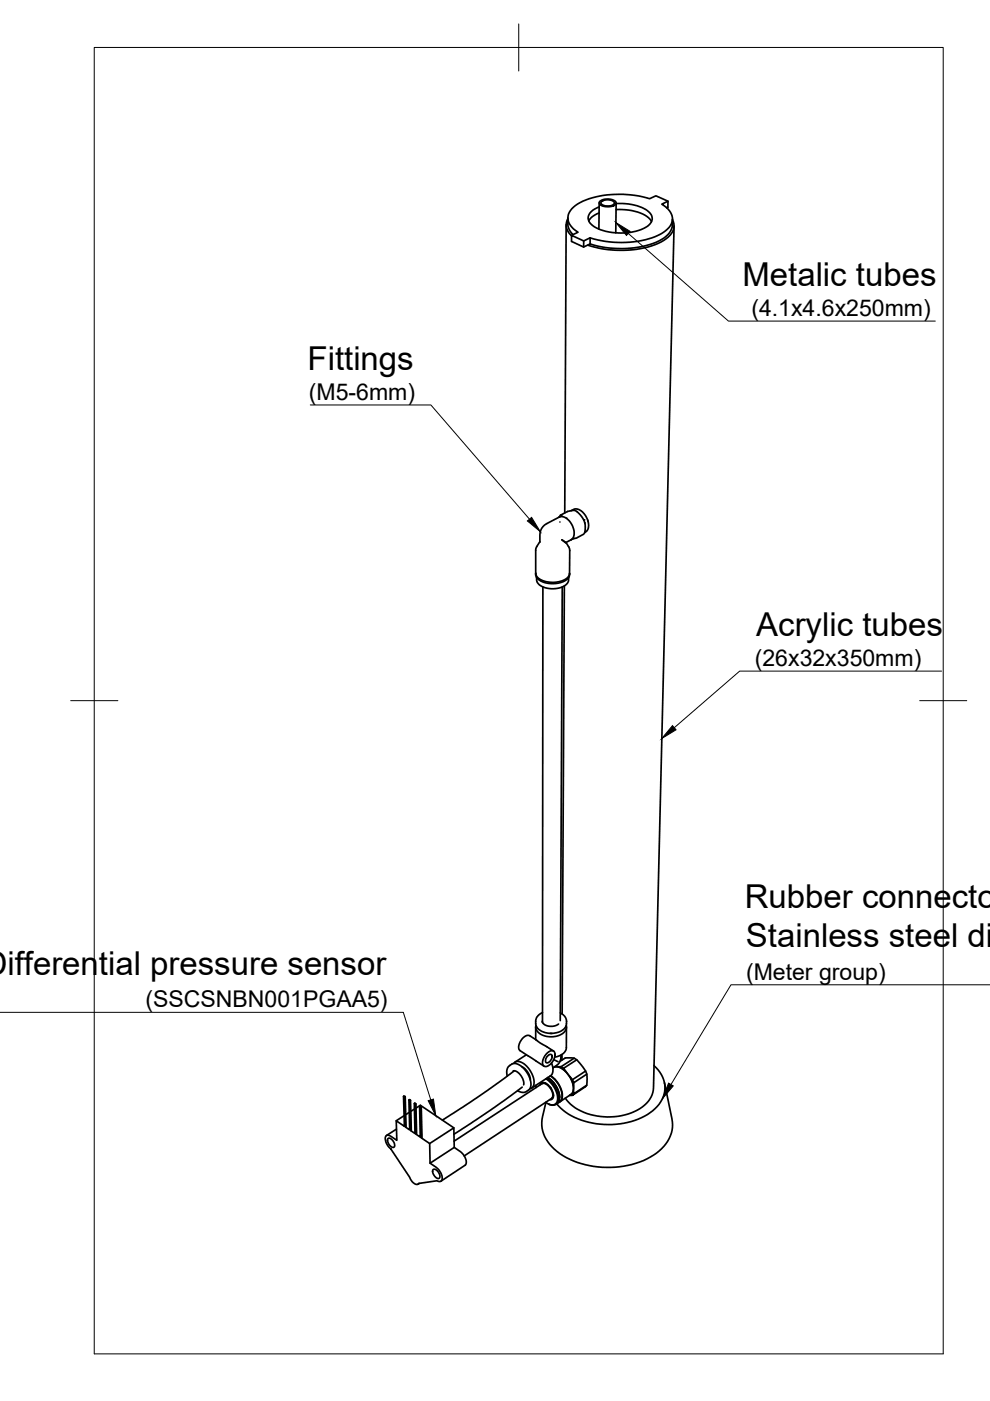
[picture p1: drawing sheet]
<svg xmlns="http://www.w3.org/2000/svg" width="210mm" height="297mm" viewBox="0 0 210 297" stroke-linecap="round" stroke-linejoin="round" font-family="sans-serif">
<!-- layer: Visible -->
<g fill="none" stroke="#000" stroke-width=".36">
<path d="M120 47.7l-.3 61.1M120.4 46.2a3.8 3.8 0 0 0 1.1 3.5M120.4 46.4a2.81 2.81 0 0 0 .8 3.6M125.1 51.7l-1.4 .7-2.5-1.2v-1.3l2.6 1.2-.1 1.3M125.1 50.4l-1.3 .7M127 45.2l-1.5 .8-.7 .8M127 43v5.6M127.2 42.7a2.79 2.79 0 0 1 3.4 .2 1.08 1.08 0 0 1-1.4 .9 1.99 1.99 0 0 1-2.2-.8zM127.5 42.8a2.13 2.13 0 0 1 2.8 .2 1.59 1.59 0 0 1-2.2 .6l-.6-.4zM130.6 44.4a10.1 10.1 0 0 1 7.1 2l.4 .6M130.6 43.1a10.2 10.2 0 0 1 7.1 1.9 1.77 1.77 0 0 1-.4 3 11.9 11.9 0 0 1-11.7-.2 1.83 1.83 0 0 1 .1-3.3l1.3-.6M130.6 43v6.4"/>
<path d="M141.4 44.1l.2-.2v-1.2l-2.5-1.2-1.4 .6a21.3 21.3 0 0 0-14.7 .9 3.6 3.6 0 0 0-2.5 4l.8 1.2 1.3 1-1.4 .7M141.6 42.7l-1.3 .6a3.4 3.4 0 0 1 2 4.2 7.8 7.8 0 0 1-5.5 3.3 22.6 22.6 0 0 1-11.7-.4v1.3M142.6 46.4a4.3 4.3 0 0 1-2.9 4.7 21.1 21.1 0 0 1-14.6 .6M142.6 46.6a3 3 0 0 1-1.4 4 18.1 18.1 0 0 1-11.6 2.4l-2.6-.4-2.4-.6M142.9 47.9l-4.3 182.8a6 6 0 0 1-4.1 5 13.4 13.4 0 0 1-13.5-1.6l-1.1-1.3M114.5 115a4.2 4.2 0 0 1 .6-3.4l.8-.6 2.8-1.5h.5l.8 .3 1.1 1.2 .5 1.2 .2 .8-.2 .8-.2 .4-1.4 .8M114.5 114.8l-.9 1.7v5.3l.3 .5 .7 .6 1.2 .4 1.1 .2 1.2-.1 1.3-.3 .8-.5 .5-.8 .1-5.2-.2-.6-.6-1M118.7 110.7h.1M119.9 115l-.8-.5 .8 .6M120.2 109.8h.1M121.1 108.3l.8-.4 .6 .1 1 .5 .7 .9 .5 1.1 .1 1.1-.3 .9-.5 .4M121.7 114.1l-.6 .3"/>
<path d="M121.8 108.2l-1.5 .2-1.5 .8-.2 .4 .5-.3M121.8 108.2h.1M121.8 108.2l1.2 .9 .7 1 .3 .8 .1 1.4-.1 .6-.3 .4-1.5 .8-.7 .1M124.6 110.3l.1 .3M113.6 121.6l.1 .8 .7 .7 1.1 .4 1.4 .2 1.5-.1 1.4-.4 .8-.8 .2-.8M113.8 122.5l.1 .8 .5 .7 1.1 .6 1.3 .2 1.6-.1 1.3-.5 .7-.6 .2-1.1M113.8 122.4v.1M115.1 124.4l-.1 92.4M119.2 124.4l-.4 92M119.7 124.2l-.5 90.8M113.6 217.7v2.7M113.6 217.4a2.37 2.37 0 0 0 2.6 2.4 3.4 3.4 0 0 0 3.9-1.9v-.5"/>
<path d="M115 216.5l.3 .7 .9 .4 1.3-.1 .9-.4M115 214.7l-.9 .6-.4 .7a2.23 2.23 0 0 0 1.9 2.9 3.9 3.9 0 0 0 4.4-1.3l.1-1.1-.1-.7-.4-.5-.8-.5M116.6 219.1h.4M120.1 217.7v4.4a2.5 2.5 0 0 1-2.5 2M84.1 239.4l-2.2 1.4M85.6 232.4l.2 .2 .2 6.4 .9 .6-.2-6.4 .2 .1 .2 6.4 .9 .6-.2-6.3 .3 .1 .1 6.4 .9 .6-.1-6.4 .2 .2 .1 6.4 1.8 1.2 .1 4.1 1.3 .9a2.52 2.52 0 0 1 1.1 2.9l-.3 .1-.7-.2-3.8 .6a.88 .88 0 0 1-1.4-.3l-4.6-7a2.28 2.28 0 0 1-.9-2.8l.4-.1 .4 .1 1.4 1-.1-4.2 1.7 1.2zM85.6 232.4l.3 .1M85.7 236.5l-1.7 1.1M85.8 232.6l.1-.1 .2 6.4-.1 .1M86.7 233.2l.1-.1 .2 .2M86.8 235.8l-.8 .5M86.9 233.3h.1l.2 6.3-.1 .1"/>
<path d="M87.8 234h.4M87.9 235.1l-.8 .5M88.1 234.1l.1-.1 .1 6.4-.1 .1M88.2 234.9l.9-.6 7.1 4.8 .1 4.2 1.3 .8a2.61 2.61 0 0 1 1.1 2.9l-5.2 3.4M89 234.7l.1-.1 .2 .2M89.2 234.9l.1-.1 .2 6.4-.2 .1M96.2 239.1l-5.1 3.4M107.5 228.2v-1.3l.4-.9a1.77 1.77 0 0 1 2.8 .2 4.9 4.9 0 0 1 1.8 4.4l-.4 .5-.8 .5h-.8l-.8-.4M108.8 227.1l.7 .1 .9 .7 .6 1.2v.9M108.9 225.5a1.71 1.71 0 0 1 2.6 .4 4.7 4.7 0 0 1 1.6 4.4l-.3 .4-.5 .2M109.1 227l-7.6 5.5-7.7 5M110.6 226.2a3.5 3.5 0 0 1 1.8 2.8"/>
<path d="M110.7 230.5l-6.7 4.9-7.8 5.1M111.6 223.6l-2.4 1.6M113.6 230.1l.1 .5M114.5 230a.87 .87 0 0 1 1.5-.1 2.62 2.62 0 0 1 1.1 3.1l-.6 .2M115.7 229.7l-.4-.1-.3 .2M115.7 228.7a4.9 4.9 0 0 1 2.4 4.9 1.46 1.46 0 0 1-2.4 .1M115.9 228.6a5.1 5.1 0 0 1 2.4 5 1.25 1.25 0 0 1-1.9 .5M115.9 223.4a1.01 1.01 0 0 1 1.7-.3 2.53 2.53 0 0 1-2.1 3 1.09 1.09 0 0 1-.3-1.6zM116.1 224a.51 .51 0 0 1 .5-.5 .51 .51 0 0 1 .5 .5 1.26 1.26 0 0 1-1.3 1.3 1.08 1.08 0 0 1 .3-1.3zM116.1 228.5a5.1 5.1 0 0 1 2.4 4.9l-.6 .8M116.2 228.5a5.5 5.5 0 0 1 2.5 4.2M116.6 230.5l.1 .2"/>
<path d="M116.7 228.1l.9 .8 .9 1.1 .5 1.3 .1 1.4a1.37 1.37 0 0 1-.8 1.2M116.7 228.1l-4 2.6M116.7 228.1a5.2 5.2 0 0 1 2.4 5l-.4 .5M116.9 225.4a2.37 2.37 0 0 1-.2 2.7M117.3 232.2l-.3 .7M117.4 222.8l-5.1-3.2a1.95 1.95 0 0 0-2.1 1.6l-.2 .8 .3 .8 5 3.2M117.4 224.7l.9 .4M117.5 226.3a3.5 3.5 0 0 1 3.4 2.2 3.2 3.2 0 0 1 .3 3.4l-2.5 1.7M118.4 226.2l1 .5 .6 .5M118.7 225l1.1-.7h.8a2.13 2.13 0 0 1 2.4 1.3l.4 .4a4.1 4.1 0 0 1 .8 4.3l-2.8 1.9 .2-.3M119 223.7l-.1 .4a2.5 2.5 0 0 1-1.7 2.3M119 226.2l.5 .3"/>
<path d="M119.1 223.6v1.2M120.8 228.2l.8 2.1M121.4 232.2h-.6M121.6 231.3l-.2 .5-.6 .4M121.6 229.6v2.3l2.8-1.8M121.8 224.4l-2.8 1.8h-1.4M122.3 224.7l-2.8 1.8 .3 .5 1.6 1.9 .2 .7 2.8-1.9M124.2 227.1l-2.8 1.8M138.7 225.9a5.9 5.9 0 0 1-.3 9.6 16.6 16.6 0 0 1-19-.1l-1.4-1.4M140.9 229.6l1.6 7.6a7.5 7.5 0 0 1-4 7.7 19.1 19.1 0 0 1-20.4-.8 7.3 7.3 0 0 1-3.1-7.3l.7-3M82.2 241.5a1.06 1.06 0 0 1 1.4 .9 .52 .52 0 0 1 0 .8 .52 .52 0 0 1-.8-.2 1.64 1.64 0 0 1-.6-1.5zM88.9 250.9l-.3 .2"/>
<path d="M91.8 248a1.07 1.07 0 0 1 1.4 1 .53 .53 0 0 1-.1 .8 .53 .53 0 0 1-.7-.2 1.55 1.55 0 0 1-.6-1.6zM96.3 241.9l18.6-12.1a1.95 1.95 0 0 1 2.1 1.6l.2 .8-.3 .7-18.5 12.2M96.3 243.3l-5.1 3.3"/>
</g>
<circle cx="123.8" cy="110.2" r=".18" fill="#000"/>
<!-- layer: BORDER -->
<path d="M20 10.1h180v276.9h-180zM110 5.1v10M15 148.6h10M195 148.6h10" fill="none" stroke="#000" stroke-width=".21"/>
<!-- layer: Leaders -->
<path d="M130.6 47.2l3 1.9-.8 .8zM111.8 110.5l.9-.8 1.9 3zM142.6 153.8l.7 .9-3 1.9zM90.8 233.4l1.1-.4 .5 3.5zM141.8 229.6l.9 .6-2.2 2.7z" fill="#000" stroke="#000" stroke-width=".21"/>
<path d="M133.2 49.5l21.3 18.6h43.8M65.8 85.9h25.6l20.9 24.2M199.6 142.3h-42.8l-13.8 12M0 214.6h85.5l5.8 18.6M210 208.8h-55l-12.7 21.1" fill="none" stroke="#000" stroke-width=".21"/>
<g font-size="7">
<text x="157.4" y="60.7">Metalic tubes</text>
<text x="65.2" y="78.4">Fittings</text>
<text x="160.3" y="134.9">Acrylic tubes</text>
<text x="157.9" y="192.5">Rubber connecto</text>
<text x="158.2" y="200.9">Stainless steel dis</text>
<text x="1.6" y="206.7">ifferential pressure sensor</text>
</g>
<g font-size="4.9">
<text x="159.3" y="67.1">(4.1x4.6x250mm)</text>
<text x="65.5" y="84.8">(M5-6mm)</text>
<text x="160" y="141.3">(26x32x350mm)</text>
<text x="158.2" y="207.8">(Meter group)</text>
<text x="30.8" y="213.6">(SSCSNBN001PGAA5)</text>
</g>
</svg>
